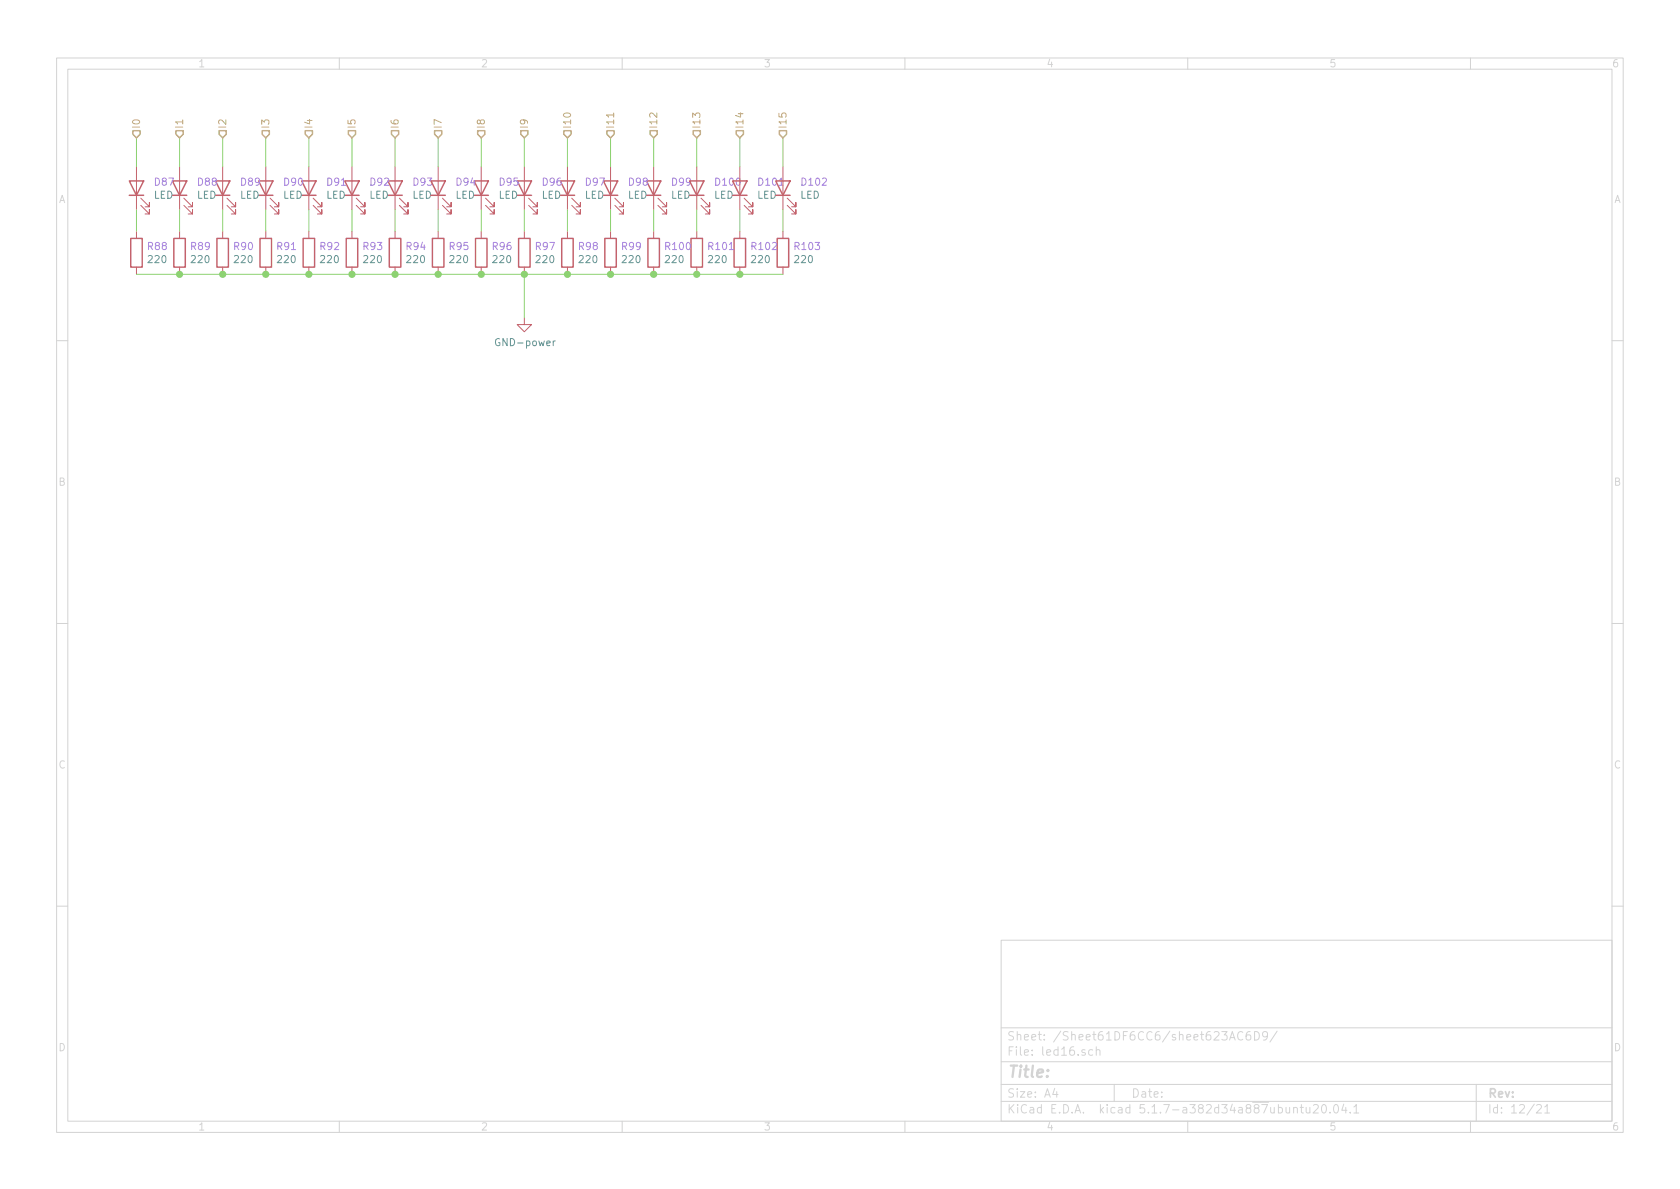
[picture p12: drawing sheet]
<svg xmlns="http://www.w3.org/2000/svg" width="297mm" height="210mm" viewBox="0 0 297 210" stroke-linecap="round" stroke-linejoin="round" font-family="sans-serif">
<g fill="none" stroke="#d3d3d3" stroke-width=".18">
<path d="M10 10.3h277v189.9h-277zM12 12.2h273v186.1h-273zM60 10.3v1.9M110 10.3v1.9M160 10.3v1.9M210 10.3v1.9M260 10.3v1.9M10 60.2h2M285 60.2h2M10 110.3h2M285 110.3h2M11.4 134.6a.62 .62 0 0 0-.9 .5 .62 .62 0 0 0 .7 .7l.2-.1"/>
<path d="M10 160.2h2M177 166.3h108v32h-108zM285 160.2h2M60 198.3v1.9M110 198.3v1.9M160 198.3v1.9M177 194.8h108M177 191.8h108M177 187.8h108M177 181.8h108M186.5 192.5l-.4 1h1M186.8 193v1"/>
<path d="M193.2 185.7l-.4-.1-.3 .3 .1 .6 .2 .1 .4-.1M193.8 185.7h.1a.37 .37 0 0 1 .6 .1v.8M193.8 185.1v1.5M197 191.8v3M210 198.3v1.9M217.4 183.9l.5-1.5 .5 1.5M219.7 182.6a.59 .59 0 0 0-.7 0 .59 .59 0 0 0-.2 .7 .56 .56 0 0 0 .3 .5 .56 .56 0 0 0 .6 0M221 182.4a.59 .59 0 0 0-.7 .7v.5l.1 .2 .5 .1 .2-.1 .1-.5-.2-.2-.4-.1-.3 .3M221.8 182.4a.75 .75 0 0 1 .9 .8 .75 .75 0 0 1-.9 .7zM224.1 183.1l-.3 .3h-.3l-.3-.3v-.4l.2-.2 .4-.1 .2 .2a1.13 1.13 0 0 1-.2 1.2l-.4 .1M225.8 182.3l-1.3 2M228.7 196l.1-.1a.37 .37 0 0 1 .6 .1v.8"/>
<path d="M228.7 195.8v1M229.9 195.8h.6M230.1 195.3v1.3l.4 .2M230.9 195.8v.8a.39 .39 0 0 0 .7 .1M231.6 195.8v1M232.2 195.5l.2-.2h.4l.2 .2 .1 .3-.9 1h.9M233.8 195.5l.2-.2a.8 .8 0 0 1 .5 .8 .8 .8 0 0 1-.5 .7l-.2-.1-.1-.4zM235.2 196.7v.1M235.9 195.5l.2-.2a.81 .81 0 0 1 .6 .6 .81 .81 0 0 1-.3 .8l-.1 .1a.79 .79 0 0 1-.4-1.3zM237.6 195.2l-.4 1.1h1M237.9 195.8v1M238.7 196.7v.1"/>
<path d="M239.4 195.8l.4-.5v1.5M239.4 196.8h.8M260 198.3v1.9M261 191.8v6.5M271.7 195.5l.2-.2h.4l.2 .5-.9 1h.9M273.1 195.8l.5-.5v1.5M273.1 196.8h.9"/>
</g>
<g fill="none" stroke="#c4626b" stroke-width=".25">
<path d="M22.9 32h2.5l-1.3 2.5zM22.9 34.5h2.5M30.5 32h2.5l-1.3 2.5zM30.5 34.5h2.5M38.1 32h2.5l-1.2 2.5zM38.1 34.5h2.5M45.7 32h2.6l-1.3 2.5zM45.7 34.5h2.6M53.3 32h2.6l-1.3 2.5zM53.3 34.5h2.6M61 32h2.5l-1.3 2.5zM61 34.5h2.5"/>
<path d="M68.6 32h2.5l-1.3 2.5zM68.6 34.5h2.5M76.2 32h2.5l-1.2 2.5zM76.2 34.5h2.5M83.8 32h2.6l-1.3 2.5zM83.8 34.5h2.6M91.4 32h2.6l-1.3 2.5zM91.4 34.5h2.6M99.1 32h2.5l-1.3 2.5zM99.1 34.5h2.5M106.7 32h2.5l-1.3 2.5zM106.7 34.5h2.5"/>
<path d="M114.3 32h2.5l-1.2 2.5zM114.3 34.5h2.5M121.9 32h2.6l-1.3 2.5zM121.9 34.5h2.6M129.5 32h2.6l-1.3 2.5zM129.5 34.5h2.6M137.2 32h2.5l-1.3 2.5zM137.2 34.5h2.5M23.1 42.2h2v5h-2zM30.7 42.2h2.1v5h-2.1zM38.4 42.2h2v5h-2zM46 42.2h2v5h-2z"/>
<path d="M53.6 42.2h2v5h-2zM61.2 42.2h2v5h-2zM68.8 42.2h2.1v5h-2.1zM76.5 42.2h2v5h-2zM84.1 42.2h2v5h-2zM91.7 42.2h2v5h-2zM99.3 42.2h2v5h-2zM106.9 42.2h2.1v5h-2.1zM114.6 42.2h2v5h-2zM122.2 42.2h2v5h-2zM129.8 42.2h2v5h-2zM137.4 42.2h2v5h-2z"/>
</g>
<g fill="none" stroke="#c4626b" stroke-width=".18">
<path d="M24.1 29.5v7.6M24.9 36.3l1.5 1.5v-.7v.7h-.7M24.9 35l1.5 1.6v-.8v.8h-.7M31.7 29.5v7.6M32.5 36.3l1.5 1.5v-.7v.7h-.7M32.5 35l1.5 1.6v-.8v.8h-.7M39.4 29.5v7.6M40.1 36.3l1.6 1.5v-.7v.7h-.8M40.1 35l1.6 1.6v-.8v.8h-.8M47 29.5v7.6M47.8 36.3l1.5 1.5v-.7v.7h-.8M47.8 35l1.5 1.6v-.8v.8h-.8"/>
<path d="M54.6 29.5v7.6M55.4 36.3l1.5 1.5v-.7v.7h-.8M55.4 35l1.5 1.6v-.8v.8h-.8M62.2 29.5v7.6M63 36.3l1.5 1.5v-.7v.7h-.7M63 35l1.5 1.6v-.8v.8h-.7M69.8 29.5v7.6M70.6 36.3l1.5 1.5v-.7v.7h-.7M70.6 35l1.5 1.6v-.8v.8h-.7M77.5 29.5v7.6M78.2 36.3l1.6 1.5v-.7v.7h-.8M78.2 35l1.6 1.6v-.8v.8h-.8"/>
<path d="M85.1 29.5v7.6M85.9 36.3l1.5 1.5v-.7v.7h-.8M85.9 35l1.5 1.6v-.8v.8h-.8M92.7 29.5v7.6M93.5 36.3l1.5 1.5v-.7v.7h-.8M93.5 35l1.5 1.6v-.8v.8h-.8M100.3 29.5v7.6M101.1 36.3l1.5 1.5v-.7v.7h-.7M101.1 35l1.5 1.6v-.8v.8h-.7M107.9 29.5v7.6M108.7 36.3l1.5 1.5v-.7v.7h-.7M108.7 35l1.5 1.6v-.8v.8h-.7"/>
<path d="M115.6 29.5v7.6M116.3 36.3l1.6 1.5v-.7v.7h-.8M116.3 35l1.6 1.6v-.8v.8h-.8M123.2 29.5v7.6M124 36.3l1.5 1.5v-.7v.7h-.8M124 35l1.5 1.6v-.8v.8h-.8M130.8 29.5v7.6M131.6 36.3l1.5 1.5v-.7v.7h-.8M131.6 35l1.5 1.6v-.8v.8h-.8M138.4 29.5v7.6M139.2 36.3l1.5 1.5v-.7v.7h-.7M139.2 35l1.5 1.6v-.8v.8h-.7"/>
<path d="M24.1 40.9v1.3M24.1 47.2v1.3M31.7 40.9v1.3M31.7 47.2v1.3M39.4 40.9v1.3M39.4 47.2v1.3M47 40.9v1.3M47 47.2v1.3M54.6 40.9v1.3M54.6 47.2v1.3M62.2 40.9v1.3M62.2 47.2v1.3"/>
<path d="M69.8 40.9v1.3M69.8 47.2v1.3M77.5 40.9v1.3M77.5 47.2v1.3M85.1 40.9v1.3M85.1 47.2v1.3M92.7 56.1v1.3h1.3l-1.3 1.3-1.3-1.3h1.3M92.7 40.9v1.3M92.7 47.2v1.3M100.3 40.9v1.3M100.3 47.2v1.3M107.9 40.9v1.3"/>
<path d="M107.9 47.2v1.3M115.6 40.9v1.3M115.6 47.2v1.3M123.2 40.9v1.3M123.2 47.2v1.3M130.8 40.9v1.3M130.8 47.2v1.3M138.4 40.9v1.3M138.4 47.2v1.3"/>
</g>
<path d="M98.2 60.3l-.4 .2" fill="none" stroke="#669696" stroke-width=".18"/>
<g fill="none" stroke="#8dd272" stroke-width=".18">
<path d="M24.1 24.4v5.1M24.1 37.1v3.8M31.7 24.4v5.1M31.7 37.1v3.8M39.4 24.4v5.1M39.4 37.1v3.8M47 24.4v5.1M47 37.1v3.8M54.6 24.4v5.1M54.6 37.1v3.8M62.2 24.4v5.1M62.2 37.1v3.8"/>
<path d="M69.8 24.4v5.1M69.8 37.1v3.8M77.5 24.4v5.1M77.5 37.1v3.8M85.1 24.4v5.1M85.1 37.1v3.8M92.7 24.4v5.1M92.7 37.1v3.8M100.3 24.4v5.1M100.3 37.1v3.8M107.9 24.4v5.1M107.9 37.1v3.8"/>
<path d="M115.6 24.4v5.1M115.6 37.1v3.8M123.2 24.4v5.1M123.2 37.1v3.8M130.8 24.4v5.1M130.8 37.1v3.8M138.4 24.4v5.1M138.4 37.1v3.8M24.1 48.5h114.3M92.7 48.5v7.6"/>
</g>
<g fill="none" stroke="#c3ae72" stroke-width=".25">
<path d="M23.5 23.1h1.3v.6l-.7 .7-.6-.7zM31.1 23.1h1.3v.6l-.7 .7-.6-.7zM38.7 23.1h1.3v.6l-.6 .7-.7-.7zM46.4 23.1h1.2v.6l-.6 .7-.6-.7zM54 23.1h1.2v.6l-.6 .7-.6-.7zM61.6 23.1h1.3v.6l-.7 .7-.6-.7zM69.2 23.1h1.3v.6l-.7 .7-.6-.7zM76.8 23.1h1.3v.6l-.6 .7-.7-.7zM84.5 23.1h1.2v.6l-.6 .7-.6-.7zM92.1 23.1h1.2v.6l-.6 .7-.6-.7zM99.7 23.1h1.3v.6l-.7 .7-.6-.7zM107.3 23.1h1.3v.6l-.7 .7-.6-.7z"/>
<path d="M114.9 23.1h1.3v.6l-.6 .7-.7-.7zM122.6 23.1h1.2v.6l-.6 .7-.6-.7zM130.2 23.1h1.2v.6l-.6 .7-.6-.7zM137.8 23.1h1.3v.6l-.7 .7-.6-.7z"/>
</g>
<path d="M108.5 20v.7" fill="none" stroke="#c3ae72" stroke-width=".18"/>
<g fill="#8dd272" stroke="#8dd272" stroke-width=".25">
<circle cx="85.1" cy="48.5" r=".51"/>
<circle cx="92.7" cy="48.5" r=".51"/>
<circle cx="130.8" cy="48.5" r=".51"/>
<circle cx="123.2" cy="48.5" r=".51"/>
<circle cx="115.6" cy="48.5" r=".51"/>
<circle cx="108" cy="48.5" r=".51"/>
<circle cx="100.3" cy="48.5" r=".51"/>
<circle cx="39.4" cy="48.5" r=".51"/>
<circle cx="77.5" cy="48.5" r=".51"/>
<circle cx="69.9" cy="48.5" r=".51"/>
<circle cx="62.2" cy="48.5" r=".51"/>
<circle cx="54.6" cy="48.5" r=".51"/>
<circle cx="47" cy="48.5" r=".51"/>
<circle cx="31.8" cy="48.5" r=".51"/>
</g>
<text font-size="2.8" fill="#d3d3d3" x="178" y="190.5">Title:</text>
<g font-size="2.1" fill="#d3d3d3">
<text x="178" y="184">Sheet: /Sheet61DF6CC6/sheet623AC6D9/</text>
<text x="178" y="186.7">File: led16.sch</text>
<text x="178" y="196.9">KiCad E.D.A. kicad 5.1.7-a382d34a887ubuntu20.04.1</text>
<text x="178" y="194.1">Size: A4</text>
<text x="200" y="194.1">Date:</text>
<text x="263" y="194.1">Rev:</text>
<text x="263" y="196.9">Id: 12/21</text>
</g>
<g font-size="1.8" fill="#d3d3d3">
<text x="35" y="11.9">1</text>
<text x="85" y="11.9">2</text>
<text x="135" y="11.9">3</text>
<text x="185" y="11.9">4</text>
<text x="235" y="11.9">5</text>
<text x="285" y="11.9">6</text>
<text x="10.4" y="35.9">A</text>
<text x="285.4" y="35.9">A</text>
<text x="10.4" y="85.9">B</text>
<text x="285.4" y="85.9">B</text>
<text x="285.4" y="135.9">C</text>
<text x="10.4" y="185.9">D</text>
<text x="285.4" y="185.9">D</text>
<text x="35" y="199.9">1</text>
<text x="85" y="199.9">2</text>
<text x="135" y="199.9">3</text>
<text x="185" y="199.9">4</text>
<text x="235" y="199.9">5</text>
<text x="285" y="199.9">6</text>
</g>
<g font-size="1.8" fill="#c3ae72">
<text x="24.8" y="22.9" transform="rotate(-90 24.8 22.9)">I0</text>
<text x="32.4" y="22.9" transform="rotate(-90 32.4 22.9)">I1</text>
<text x="40" y="22.9" transform="rotate(-90 40 22.9)">I2</text>
<text x="47.6" y="22.9" transform="rotate(-90 47.6 22.9)">I3</text>
<text x="55.2" y="22.9" transform="rotate(-90 55.2 22.9)">I4</text>
<text x="62.9" y="22.9" transform="rotate(-90 62.9 22.9)">I5</text>
<text x="70.5" y="22.9" transform="rotate(-90 70.5 22.9)">I6</text>
<text x="78.1" y="22.9" transform="rotate(-90 78.1 22.9)">I7</text>
<text x="85.7" y="22.9" transform="rotate(-90 85.7 22.9)">I8</text>
<text x="93.3" y="22.9" transform="rotate(-90 93.3 22.9)">I9</text>
<text x="101" y="22.9" transform="rotate(-90 101 22.9)">I10</text>
<text x="108.6" y="22.9" transform="rotate(-90 108.6 22.9)">I11</text>
<text x="116.2" y="22.9" transform="rotate(-90 116.2 22.9)">I12</text>
<text x="123.8" y="22.9" transform="rotate(-90 123.8 22.9)">I13</text>
<text x="131.4" y="22.9" transform="rotate(-90 131.4 22.9)">I14</text>
<text x="139.1" y="22.9" transform="rotate(-90 139.1 22.9)">I15</text>
</g>
<g font-size="1.8" fill="#669696">
<text x="27.2" y="35.1">LED</text>
<text x="34.8" y="35.1">LED</text>
<text x="42.4" y="35.1">LED</text>
<text x="50" y="35.1">LED</text>
<text x="57.7" y="35.1">LED</text>
<text x="65.3" y="35.1">LED</text>
<text x="72.9" y="35.1">LED</text>
<text x="80.5" y="35.1">LED</text>
<text x="88.1" y="35.1">LED</text>
<text x="95.8" y="35.1">LED</text>
<text x="103.4" y="35.1">LED</text>
<text x="111" y="35.1">LED</text>
<text x="118.6" y="35.1">LED</text>
<text x="126.2" y="35.1">LED</text>
<text x="133.9" y="35.1">LED</text>
<text x="141.5" y="35.1">LED</text>
<text x="26.3" y="46.5">220</text>
<text x="33.9" y="46.5">220</text>
<text x="41.6" y="46.5">220</text>
<text x="49.2" y="46.5">220</text>
<text x="56.8" y="46.5">220</text>
<text x="64.4" y="46.5">220</text>
<text x="72" y="46.5">220</text>
<text x="79.7" y="46.5">220</text>
<text x="87.3" y="46.5">220</text>
<text x="94.9" y="46.5">220</text>
<text x="102.5" y="46.5">220</text>
<text x="110.1" y="46.5">220</text>
<text x="117.8" y="46.5">220</text>
<text x="125.4" y="46.5">220</text>
<text x="133" y="46.5">220</text>
<text x="140.6" y="46.5">220</text>
<text x="88" y="61.2">GND-power</text>
</g>
<g font-size="1.8" fill="#a683e1">
<text x="27.4" y="32.8">D87</text>
<text x="35" y="32.8">D88</text>
<text x="42.6" y="32.8">D89</text>
<text x="50.3" y="32.8">D90</text>
<text x="57.9" y="32.8">D91</text>
<text x="65.5" y="32.8">D92</text>
<text x="73.1" y="32.8">D93</text>
<text x="80.7" y="32.8">D94</text>
<text x="88.4" y="32.8">D95</text>
<text x="96" y="32.8">D96</text>
<text x="103.6" y="32.8">D97</text>
<text x="111.2" y="32.8">D98</text>
<text x="118.8" y="32.8">D99</text>
<text x="126.6" y="32.8">D100</text>
<text x="134.2" y="32.8">D101</text>
<text x="141.8" y="32.8">D102</text>
<text x="26.2" y="44.2">R88</text>
<text x="33.8" y="44.2">R89</text>
<text x="41.4" y="44.2">R90</text>
<text x="49" y="44.2">R91</text>
<text x="56.7" y="44.2">R92</text>
<text x="64.3" y="44.2">R93</text>
<text x="71.9" y="44.2">R94</text>
<text x="79.5" y="44.2">R95</text>
<text x="87.1" y="44.2">R96</text>
<text x="94.8" y="44.2">R97</text>
<text x="102.4" y="44.2">R98</text>
<text x="110" y="44.2">R99</text>
<text x="117.8" y="44.2">R100</text>
<text x="125.4" y="44.2">R101</text>
<text x="133" y="44.2">R102</text>
<text x="140.6" y="44.2">R103</text>
</g>
</svg>
